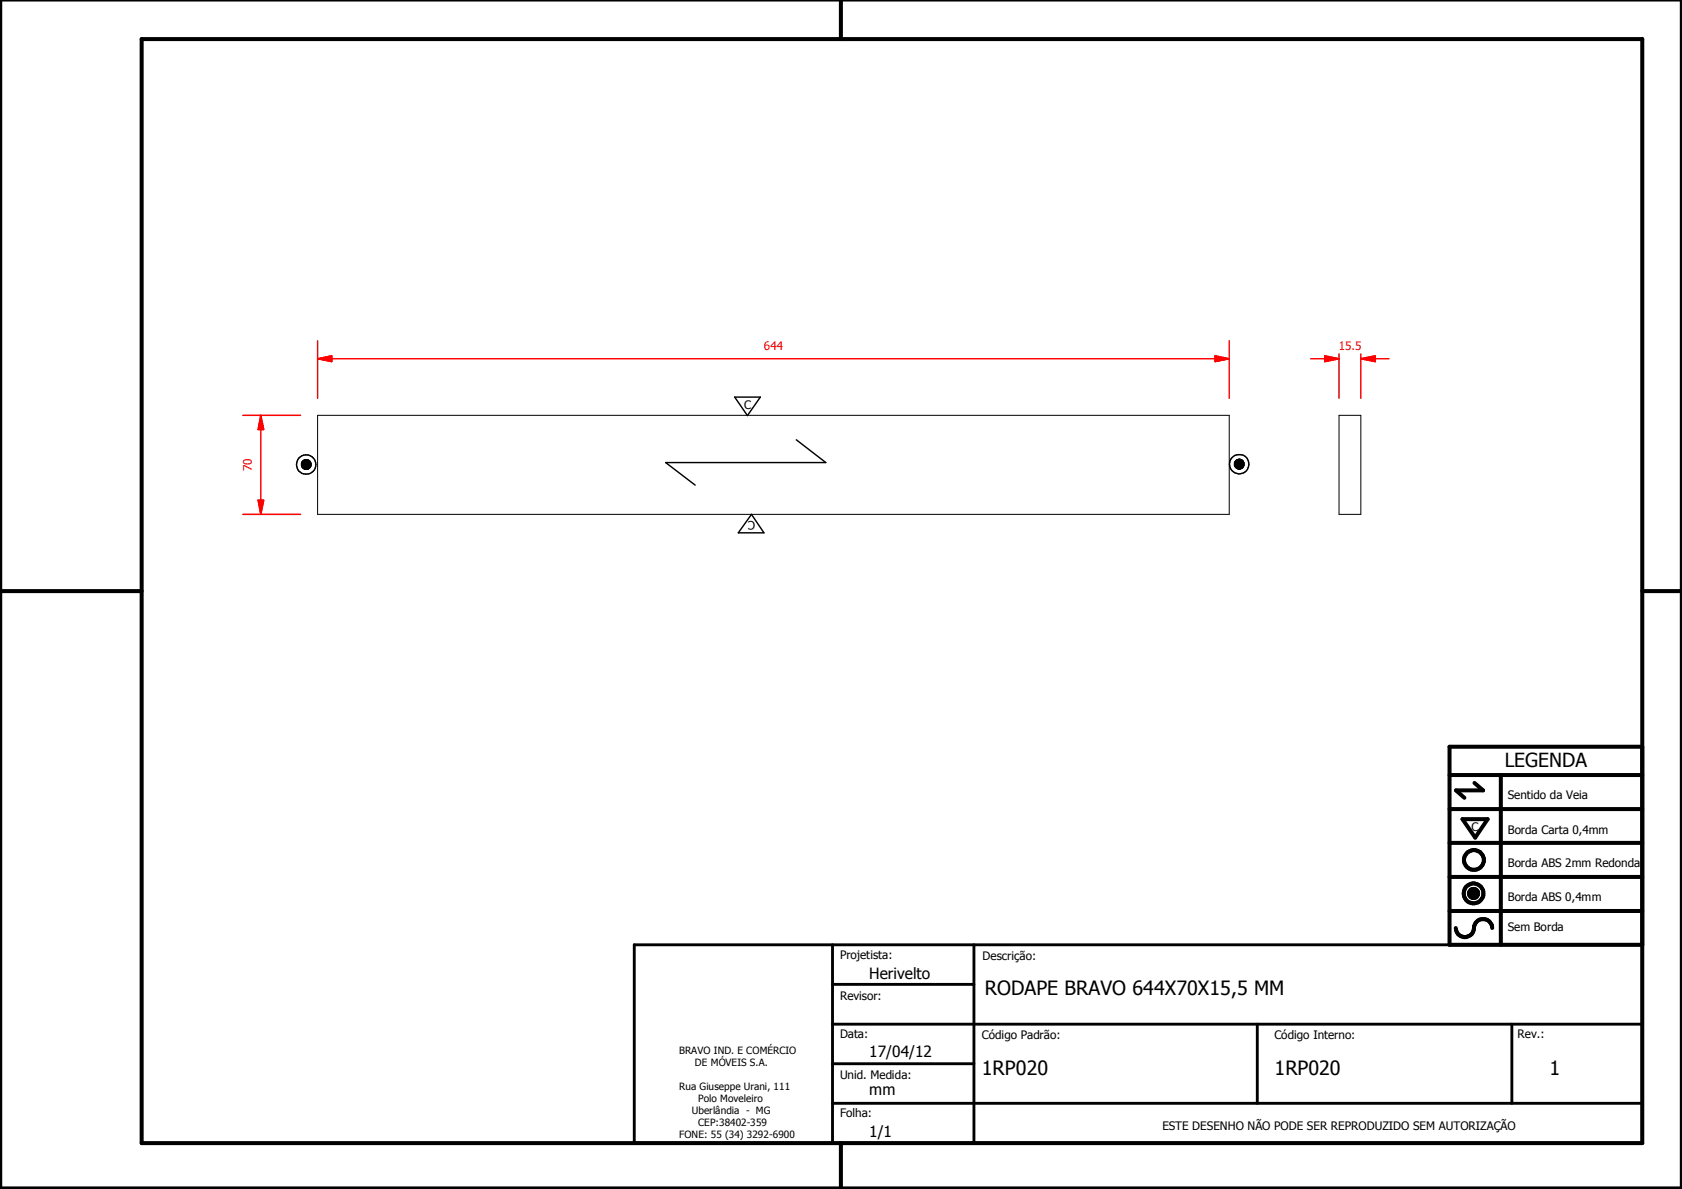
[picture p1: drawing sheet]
<svg xmlns="http://www.w3.org/2000/svg" width="297mm" height="210mm" viewBox="0 0 297 210" stroke-linecap="round" stroke-linejoin="round" font-family="sans-serif">
<g fill="none" stroke="#000" stroke-width=".18">
<path d="M56.1 73.3h161v17.5h-161zM236.5 73.3h3.8v17.5h-3.8zM53.3 81.9l1.6 .1zM53.3 82l1.6 .1zM53.3 82.1l1.6 .1zM53.3 82.2h1.6v.1zM53.3 82.2l1.6 .1h-1.6zM53.3 82.3h1.6zM53.3 82.3h1.5zM53.3 81.8l1.6 .1zM53.3 81.7l1.6 .1zM53.3 82.3l1.5 .1z"/>
<path d="M53.3 81.7h1.6h-1.6zM53.3 81.7h1.6zM53.3 82.4h1.5zM53.3 82.4l1.5 .1zM53.3 81.6l1.5 .1h-1.5zM53.3 81.6l1.5 .1zM53.4 82.5h1.4zM53.4 82.5h1.3zM53.4 81.5l1.4 .1zM53.4 82.5l1.2 .1zM53.4 81.4l1.4 .1h-1.4zM53.4 81.4l1.4 .1z"/>
<path d="M53.5 82.6h1.1zM53.5 82.6l1.1 .1zM53.5 81.4h1.2h-1.3zM53.5 81.4h1.2zM53.5 81.4h1.1zM53.6 82.7h1zM53.6 82.7h.9zM53.6 81.3l1 .1zM53.6 82.7l.8 .1zM53.6 81.3h1zM53.6 81.3h.9zM53.8 82.8h.6z"/>
<path d="M53.8 82.8h.5zM53.8 81.2l.7 .1zM53.8 81.2h.6zM53.8 81.2h.5zM53.9 82.8h.4zM53.9 82.8h.3zM53.9 81.2h.4zM54 82.8h.2zM54 81.2h.3zM54 81.2h.2zM218 81.8h1.7v.2zM218 81.8l1.7 .2h-1.7z"/>
<path d="M218 82h1.7zM218 82l1.7 .1zM218 82.1l1.7 .1zM218 81.8h1.7zM218.1 82.2h1.6zM218.1 82.2l1.5 .1zM218.1 81.7l1.6 .1h-1.7zM218.1 81.7h1.6v.1zM218.1 82.3h1.5zM218.1 82.3l1.4 .1zM218.1 81.6l1.6 .1h-1.6zM218.1 81.6l1.6 .1z"/>
<path d="M218.1 81.5l1.5 .1zM218.1 82.4h1.4zM218.1 82.4l1.4 .1zM218.1 81.4l1.5 .1h-1.5zM218.1 81.4l1.5 .1zM218.2 82.5h1.3zM218.2 82.5h1.2zM218.2 81.4h1.3h-1.4zM218.2 81.4h1.3zM218.3 82.5h1.1zM218.3 82.5l1.1 .1zM218.3 81.3l1.2 .1z"/>
<path d="M218.3 81.3h1.1zM218.4 82.6h1zM218.4 82.6l.9 .1zM218.4 81.3h1zM218.4 82.7h.9zM218.4 82.7h.8zM218.4 81.2l1 .1h-1zM218.4 81.2l1 .1zM218.4 81.2h.9zM218.5 82.7h.7zM218.5 82.7h.6zM218.5 81.2h.8z"/>
<path d="M218.5 81.2h.7zM218.6 82.7h.5zM218.6 82.7l.4 .1zM218.6 81.2h.6zM218.6 82.8h.4zM218.6 82.8h.3zM218.6 81.1l.5 .1zM218.6 81.1h.4zM218.8 82.8h.1zM218.8 81.1h.2zM218.8 81.1h.1zM259.4 157.6l1.6 .1z"/>
<path d="M259.4 157.7l1.6 .1zM259.4 157.8l1.6 .1zM259.4 157.9h1.6v.1zM259.4 157.9l1.6 .1h-1.5zM259.4 157.6h1.6zM259.5 158h1.5zM259.5 158l1.4 .1zM259.5 157.5l1.5 .1h-1.6zM259.5 157.5l1.5 .1zM259.5 158.1h1.4zM259.5 157.4l1.5 .1h-1.5zM259.5 157.4l1.5 .1z"/>
<path d="M259.5 158.1l1.4 .1zM259.5 157.3l1.4 .1h-1.4zM259.5 157.3l1.4 .1zM259.6 158.2h1.3zM259.6 158.2h1.2zM259.6 157.2l1.3 .1h-1.4zM259.6 157.2l1.3 .1zM259.6 158.2l1.2 .1zM259.6 157.2h1.3zM259.7 158.3h1.1zM259.7 158.3l1 .1zM259.7 157.1l1.1 .1h-1.2z"/>
<path d="M259.7 157.1l1.1 .1zM259.7 157.1h1.1zM259.8 158.4h.9zM259.8 158.4h.8zM259.8 157.1h1zM259.8 157.1h.9zM259.8 158.4l.8 .1zM259.8 157l.9 .1zM259.8 157h.8zM259.9 158.5h.7zM259.9 158.5h.6zM259.9 157h.7z"/>
<path d="M260 158.5h.5zM260 158.5h.4zM260 157h.6zM260.1 158.5h.3zM260.1 158.5h.2zM260.1 156.9l.4 .1zM260.1 156.9h.3zM260.1 156.9h.2z"/>
</g>
<g fill="#000">
<path d="M53.3 81.8l1.6 .1zM53.3 81.7l1.6 .1zM53.3 81.7h1.6h-1.6zM53.3 81.7h1.6zM53.3 81.6l1.5 .1h-1.5zM53.3 81.6l1.5 .1zM53.4 81.5l1.4 .1zM53.4 81.4l1.4 .1h-1.4zM53.4 81.4l1.4 .1zM53.5 81.4h1.2h-1.3zM53.5 81.4h1.2zM53.5 81.4h1.1z"/>
<path d="M53.6 81.3l1 .1zM53.6 81.3h1zM53.6 81.3h.9zM53.8 81.2l.7 .1zM53.8 81.2h.6zM53.8 81.2h.5zM53.9 81.2h.4zM54 81.2h.3zM54 81.2h.2zM53.9 82.8h.3zM54 82.8h.2zM53.8 82.8h.5z"/>
<path d="M53.9 82.8h.4zM53.6 82.7l.8 .1zM53.8 82.8h.6zM53.6 82.7h.9zM53.5 82.6l1.1 .1zM53.6 82.7h1zM53.4 82.5l1.2 .1zM53.5 82.6h1.1zM53.4 82.5h1.3zM53.3 82.4l1.5 .1zM53.4 82.5h1.4zM53.3 82.3h1.5z"/>
<path d="M53.3 82.3l1.5 .1zM53.3 82.4h1.5zM53.3 81.9l1.6 .1zM53.3 82l1.6 .1zM53.3 82.1l1.6 .1zM53.3 82.2h1.6v.1zM53.3 82.2l1.6 .1h-1.6zM53.3 82.3h1.6zM218 81.8h1.7zM218.1 81.7l1.6 .1h-1.7zM218.1 81.7h1.6v.1zM218.1 81.6l1.6 .1h-1.6z"/>
<path d="M218.1 81.6l1.6 .1zM218.1 81.5l1.5 .1zM218.1 81.4l1.5 .1h-1.5zM218.1 81.4l1.5 .1zM218.2 81.4h1.3h-1.4zM218.2 81.4h1.3zM218.3 81.3l1.2 .1zM218.3 81.3h1.1zM218.4 81.3h1zM218.4 81.2l1 .1h-1zM218.4 81.2l1 .1zM218.4 81.2h.9z"/>
<path d="M218.5 81.2h.8zM218.5 81.2h.7zM218.6 81.2h.6zM218.6 81.1l.5 .1zM218.6 81.1h.4zM218.8 81.1h.2zM218.8 81.1h.1zM218.6 82.8h.3zM218.8 82.8h.1zM218.6 82.7l.4 .1zM218.6 82.8h.4zM218.5 82.7h.6z"/>
<path d="M218.6 82.7h.5zM218.4 82.7h.8zM218.5 82.7h.7zM218.4 82.6l.9 .1zM218.4 82.7h.9zM218.3 82.5l1.1 .1zM218.4 82.6h1zM218.2 82.5h1.2zM218.3 82.5h1.1zM218.1 82.4l1.4 .1zM218.2 82.5h1.3zM218.1 82.3l1.4 .1z"/>
<path d="M218.1 82.4h1.4zM218.1 82.3h1.5zM218.1 82.2l1.5 .1zM218 81.8h1.7v.2zM218 81.8l1.7 .2h-1.7zM218 82h1.7zM218 82l1.7 .1zM218 82.1l1.7 .1zM218.1 82.2h1.6zM259.4 157.6h1.6zM259.5 157.5l1.5 .1h-1.6zM259.5 157.5l1.5 .1z"/>
<path d="M259.5 157.4l1.5 .1h-1.5zM259.5 157.4l1.5 .1zM259.5 157.3l1.4 .1h-1.4zM259.5 157.3l1.4 .1zM259.6 157.2l1.3 .1h-1.4zM259.6 157.2l1.3 .1zM259.6 157.2h1.3zM259.7 157.1l1.1 .1h-1.2zM259.7 157.1l1.1 .1zM259.7 157.1h1.1zM259.8 157.1h1zM259.8 157.1h.9z"/>
<path d="M259.8 157l.9 .1zM259.8 157h.8zM259.9 157h.7zM260 157h.6zM260.1 156.9l.4 .1zM260.1 156.9h.3zM260.1 156.9h.2zM260.1 158.5h.2zM260 158.5h.4zM260.1 158.5h.3zM259.9 158.5h.6zM260 158.5h.5z"/>
<path d="M259.8 158.4l.8 .1zM259.9 158.5h.7zM259.8 158.4h.8zM259.7 158.3l1 .1zM259.8 158.4h.9zM259.6 158.2l1.2 .1zM259.7 158.3h1.1zM259.6 158.2h1.2zM259.5 158.1l1.4 .1zM259.6 158.2h1.3zM259.5 158l1.4 .1zM259.5 158.1h1.4z"/>
<path d="M259.4 157.9l1.6 .1h-1.5zM259.5 158h1.5zM259.4 157.6l1.6 .1zM259.4 157.7l1.6 .1zM259.4 157.8l1.6 .1zM259.4 157.9h1.6v.1z"/>
</g>
<g fill="none" stroke="#000" stroke-width=".71">
<path d="M148.5 0v6.9M297 -.1v209.9h-297v-209.9M25 6.9h265v194.9h-265zM0 104.4h25M290 104.4h7M256 136.8h34M260.4 138.2l1.5 1.3h-4.8l1.5 1.3M265 136.8v30M290 131.8h-34v35h34M256 154.8h34M256 148.8h34M256 142.8h34"/>
<path d="M258.3 144.6h4.4l-2.2 3.3zM256 160.8h34M257.1 163.8a1.62 1.62 0 0 0 1.8 1.6 1.62 1.62 0 0 0 1.4-1.9 1.63 1.63 0 0 1 1.7-1.2 1.63 1.63 0 0 1 1.5 1.5M148.5 201.8v8"/>
<circle cx="260.2" cy="157.7" r="1.76"/>
<circle cx="260.2" cy="157.7" r=".82"/>
<circle cx="260.3" cy="151.8" r="1.76"/>
</g>
<path d="M112 166.8h178v35h-178zM147 173.8h25M147 166.8v35M172 166.8v35M147 194.8h143M147 180.8h143M147 187.8h25M222 180.8v14M267 180.8v14" fill="none" stroke="#000" stroke-width=".51"/>
<path d="M46.1 88.3v2.5" fill="none" stroke="#f00" stroke-width=".25"/>
<path d="M45.6 88.3h1l-.5 2.5z" fill="#f00"/>
<path d="M46.1 73.3v2.5M45.6 88.3h1l-.5 2.5z" fill="none" stroke="#f00" stroke-width=".25"/>
<path d="M46.1 73.3l.5 2.5h-1z" fill="#f00"/>
<path d="M42.9 73.3h10.2M46.1 73.3l.5 2.5h-1zM46.1 75.8v12.5M56.1 63.3h2.5M42.9 90.8h10.2" fill="none" stroke="#f00" stroke-width=".25"/>
<path d="M56.1 63.3l2.5-.5v1z" fill="#f00"/>
<path d="M56.1 63.3l2.5-.5v1zM214.6 63.3h2.5" fill="none" stroke="#f00" stroke-width=".25"/>
<path d="M214.6 62.8l2.5 .5-2.5 .5z" fill="#f00"/>
<path d="M56.1 60.2v10.1M58.6 63.3h156M214.6 62.8l2.5 .5-2.5 .5zM217.1 60.2v10.1M240.3 63.3h2.6" fill="none" stroke="#f00" stroke-width=".25"/>
<path d="M240.3 63.3l2.6-.5v1z" fill="#f00"/>
<path d="M234 63.3h2.5M240.3 63.3l2.6-.5v1z" fill="none" stroke="#f00" stroke-width=".25"/>
<path d="M234 62.8l2.5 .5-2.5 .5z" fill="#f00"/>
<path d="M231.5 63.3h2.5M234 62.8l2.5 .5-2.5 .5zM236.5 62.5v7.8M240.3 62.5v7.8M242.9 63.3h2.4" fill="none" stroke="#f00" stroke-width=".25"/>
<g fill="none" stroke="#000" stroke-width=".25">
<path d="M129.7 70.1h4.6l-2.3 3.3zM140.6 77.6l5.2 4.1h-28.2l5.2 3.9M132.7 90.8l2.2 3.3h-4.5z"/>
<circle cx="54.1" cy="82" r="1.71"/>
<circle cx="54.1" cy="82" r=".85"/>
<circle cx="218.8" cy="81.9" r="1.7"/>
<circle cx="218.8" cy="81.9" r=".85"/>
</g>
<g font-size="3.5">
<text x="173.9" y="175.7">RODAPE BRAVO 644X70X15,5 MM</text>
<text x="173.4" y="189.7">1RP020</text>
<text x="225.1" y="189.7">1RP020</text>
<text x="273.6" y="189.7">1</text>
</g>
<text font-size="3.4" x="265.7" y="135.4">LEGENDA</text>
<g font-size="2.7">
<text x="153.5" y="172.8">Herivelto</text>
<text x="153.5" y="186.6">17/04/12</text>
<text x="153.5" y="193.4">mm</text>
<text x="153.5" y="200.8">1/1</text>
</g>
<g font-size="2.1" fill="#f00">
<text x="134.9" y="61.7">644</text>
<text x="236.4" y="61.7">15.5</text>
<text x="44.5" y="83.2" transform="rotate(-90 44.5 83.2)">70</text>
</g>
<g font-size="2.1">
<text x="131.4" y="72.3">C</text>
<text x="133.4" y="92" transform="rotate(180 133.4 92)">C</text>
<text x="266.3" y="141.1">Sentido da Veia</text>
<text x="259.8" y="146.7">C</text>
<text x="266.3" y="147.2">Borda Carta 0,4mm</text>
<text x="266.3" y="153.1">Borda ABS 2mm Redonda</text>
<text x="266.3" y="159">Borda ABS 0,4mm</text>
<text x="266.3" y="164.4">Sem Borda</text>
<text x="148.4" y="169.3">Projetista:</text>
<text x="173.5" y="169.5">Descrição:</text>
<text x="148.4" y="176.6">Revisor:</text>
<text x="148.4" y="183.2">Data:</text>
<text x="173.4" y="183.3">Código Padrão:</text>
<text x="225.1" y="183.3">Código Interno:</text>
<text x="268" y="183.2">Rev.:</text>
<text x="148.4" y="190.5">Unid. Medida:</text>
<text x="148.4" y="197.2">Folha:</text>
<text x="205.3" y="199.5">ESTE DESENHO NÃO PODE SER REPRODUZIDO SEM AUTORIZAÇÃO</text>
</g>
<g font-size="1.8">
<text x="119.9" y="186">BRAVO IND. E COMÉRCIO</text>
<text x="122.7" y="188.1">DE MÓVEIS S.A.</text>
<text x="119.9" y="192.4">Rua Giuseppe Urani, 111</text>
<text x="122.2" y="196.7">Uberlândia - MG</text>
<text x="123.3" y="194.6">Polo Moveleiro</text>
<text x="119.9" y="201">FONE: 55 (34) 3292-6900</text>
<text x="123.3" y="198.8">CEP:38402-359</text>
</g>
</svg>
